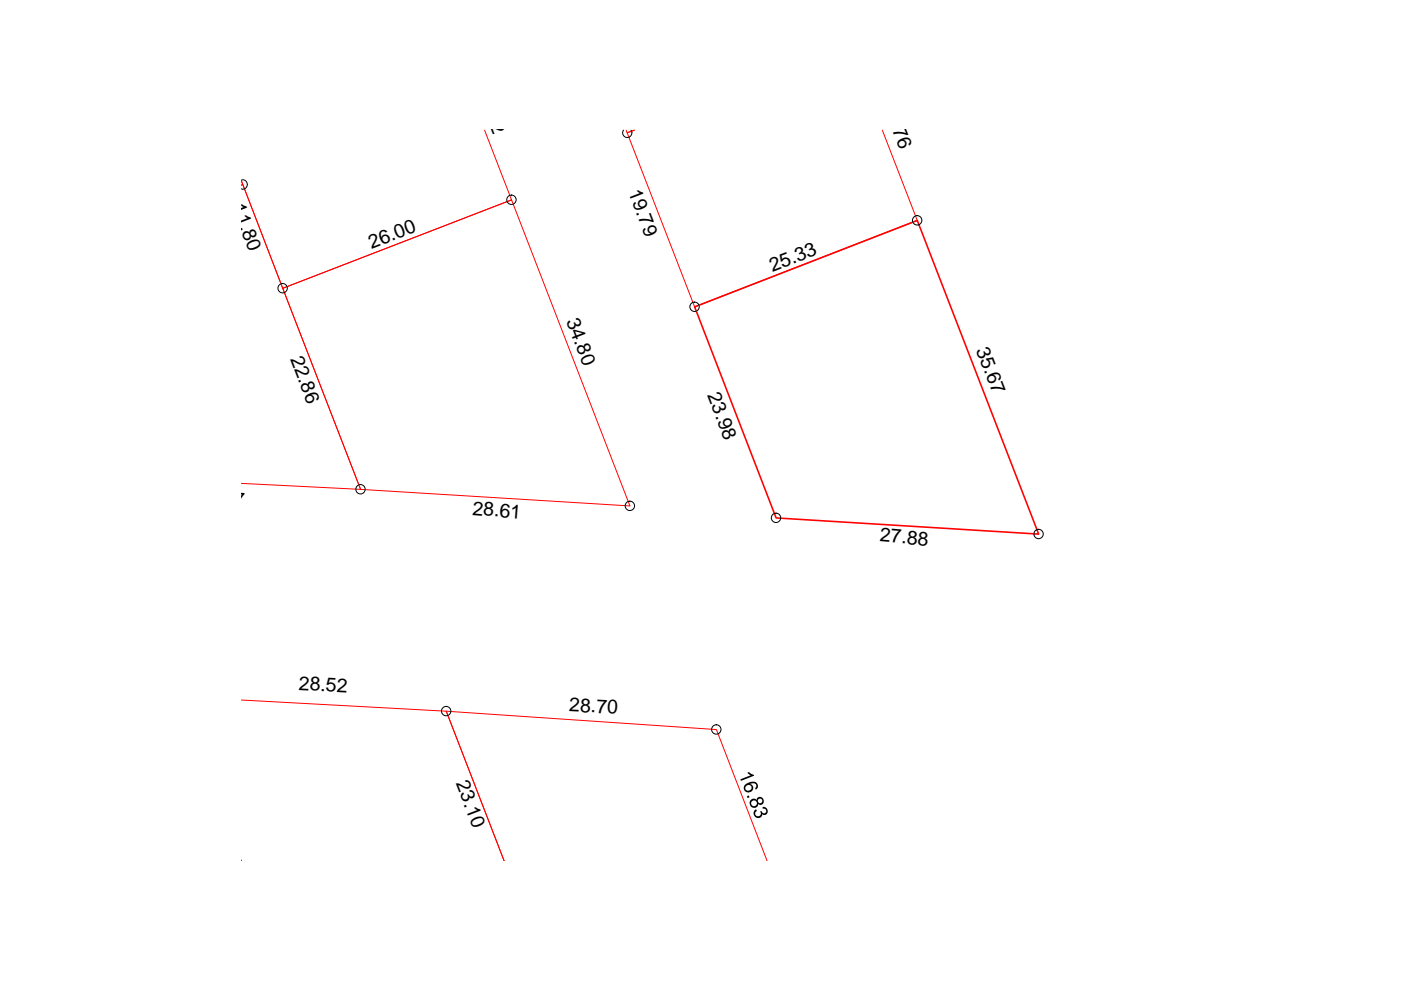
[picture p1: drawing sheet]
<svg xmlns="http://www.w3.org/2000/svg" width="297mm" height="210mm" viewBox="0 0 297 210" stroke-linecap="round" stroke-linejoin="round" font-family="sans-serif">
<path d="M102.7 27.6l5.8 14.8-48.6 18.7-8.7-22.7 .3 .7-.3 .1 .3-.1 25 64.7-25.3-1.3M132.8 27.6l.2 .6 1.5-.6-1.5 .6 14.3 36.9 47.2-18.4-7.4-19.1M59.9 61.1l48.6-18.7 25.1 64.9-57.1-3.5zM51.2 148.4l43.4 2.4 12.3 31.7-12.3-31.7 57.3 3.9 10.7 27.8M51.2 182.5h.1" fill="none" stroke="#f00" stroke-width=".21"/>
<path d="M147.3 65.1l47.2-18.4 25.7 66.5-55.7-3.4z" fill="none" stroke="#f00" stroke-width=".34"/>
<g fill="none" stroke="#000" stroke-width=".21">
<path d="M51.2 38.2a.98 .98 0 0 1 1.3 .9 .98 .98 0 0 1-1.3 .9M132.2 27.6a.98 .98 0 0 0 .1 1.3 .98 .98 0 0 0 1.3 0 .98 .98 0 0 0 .2-1.3"/>
<circle cx="108.4" cy="42.4" r=".99"/>
<circle cx="194.5" cy="46.7" r=".99"/>
<circle cx="59.9" cy="61.1" r=".99"/>
<circle cx="147.3" cy="65" r=".99"/>
<circle cx="76.4" cy="103.7" r=".99"/>
<circle cx="133.5" cy="107.3" r=".99"/>
<circle cx="164.5" cy="109.8" r=".99"/>
<circle cx="220.2" cy="113.2" r=".99"/>
<circle cx="94.6" cy="150.8" r=".99"/>
<circle cx="151.9" cy="154.7" r=".99"/>
</g>
<g fill="#000">
<path d="M157 165.2l2.2-.8-.7-.6 .3-.1 .5 .4 .5 .2 .1 .2-2.8 1.1zM158.4 168.8l.4-.1 .1 .3-.4 .2zM159.9 171.9l.4-.3 .2 .3-.4 .4 .1 .5 .3 .3h.4l.3-.3 .1-.4-.2-.4h.4l.1 .3 .4 .2 .4-.2 .1-.4-.2-.3-.2-.1h-.4v-.4h.3l.5 .2 .3 .5v.4l-.3 .5-.6 .1-.3-.2-.1 .4-.2 .3-.8 .1-.3-.1-.4-.6v-.4z"/>
<path d="M157.9 166.5l1-.6 1.1-.2 .6 .5 .1 .7-.5 .5-.1-.3 .3-.3v-.3l-.2-.3-.3-.1-.9 .1 .6 .4 .1 .7-.4 .6-.8 .1-.4-.1-.4-.5v-.5zM158.3 166.5l-.3 .6 .2 .5h.6l.5-.3v-.5l-.2-.3-.3-.1z"/>
<path d="M159.1 169.6l.5-.3 .5 .1 .3 .2 .3-.5 .6-.1 .5 .3 .2 .6-.4 .7-.4 .1-.5-.3-.2 .7-.4 .2h-.4l-.6-.4-.1-.4-.1-.4zM160.7 169.8a.5 .5 0 0 0 .9 0 .5 .5 0 0 0-.9 0zM159.3 170.3a.61 .61 0 0 0 1.2 0 .61 .61 0 0 0-1.2 0z"/>
</g>
<g font-size="4.1">
<text x="100.9" y="19" transform="rotate(69 100.9 19)">19.22</text>
<text x="187.1" y="22.1" transform="rotate(69 187.1 22.1)">19.76</text>
<text x="133.2" y="40.7" transform="rotate(69 133.2 40.7)">19.79</text>
<text x="49.1" y="43.8" transform="rotate(69 49.1 43.8)">11.80</text>
<text x="78.8" y="52.8" transform="rotate(-21 78.8 52.8)">26.00</text>
<text x="163.8" y="57.7" transform="rotate(-21 163.8 57.7)">25.33</text>
<text x="120" y="68.1" transform="rotate(69 120 68.1)">34.80</text>
<text x="61.5" y="76.1" transform="rotate(69 61.5 76.1)">22.86</text>
<text x="206.9" y="74.1" transform="rotate(69 206.9 74.1)">35.67</text>
<text x="149.9" y="83.8" transform="rotate(69 149.9 83.8)">23.98</text>
<text x="41.5" y="107" transform="rotate(3 41.5 107)">28.47</text>
<text x="100.1" y="109.1" transform="rotate(5 100.1 109.1)">28.61</text>
<text x="186.4" y="114.8" transform="rotate(5 186.4 114.8)">27.88</text>
<text x="63.3" y="146.2" transform="rotate(3 63.3 146.2)">28.52</text>
<text x="120.6" y="150.8" transform="rotate(3 120.6 150.8)">28.70</text>
<text x="96.6" y="166.1" transform="rotate(69 96.6 166.1)">23.10</text>
</g>
</svg>
